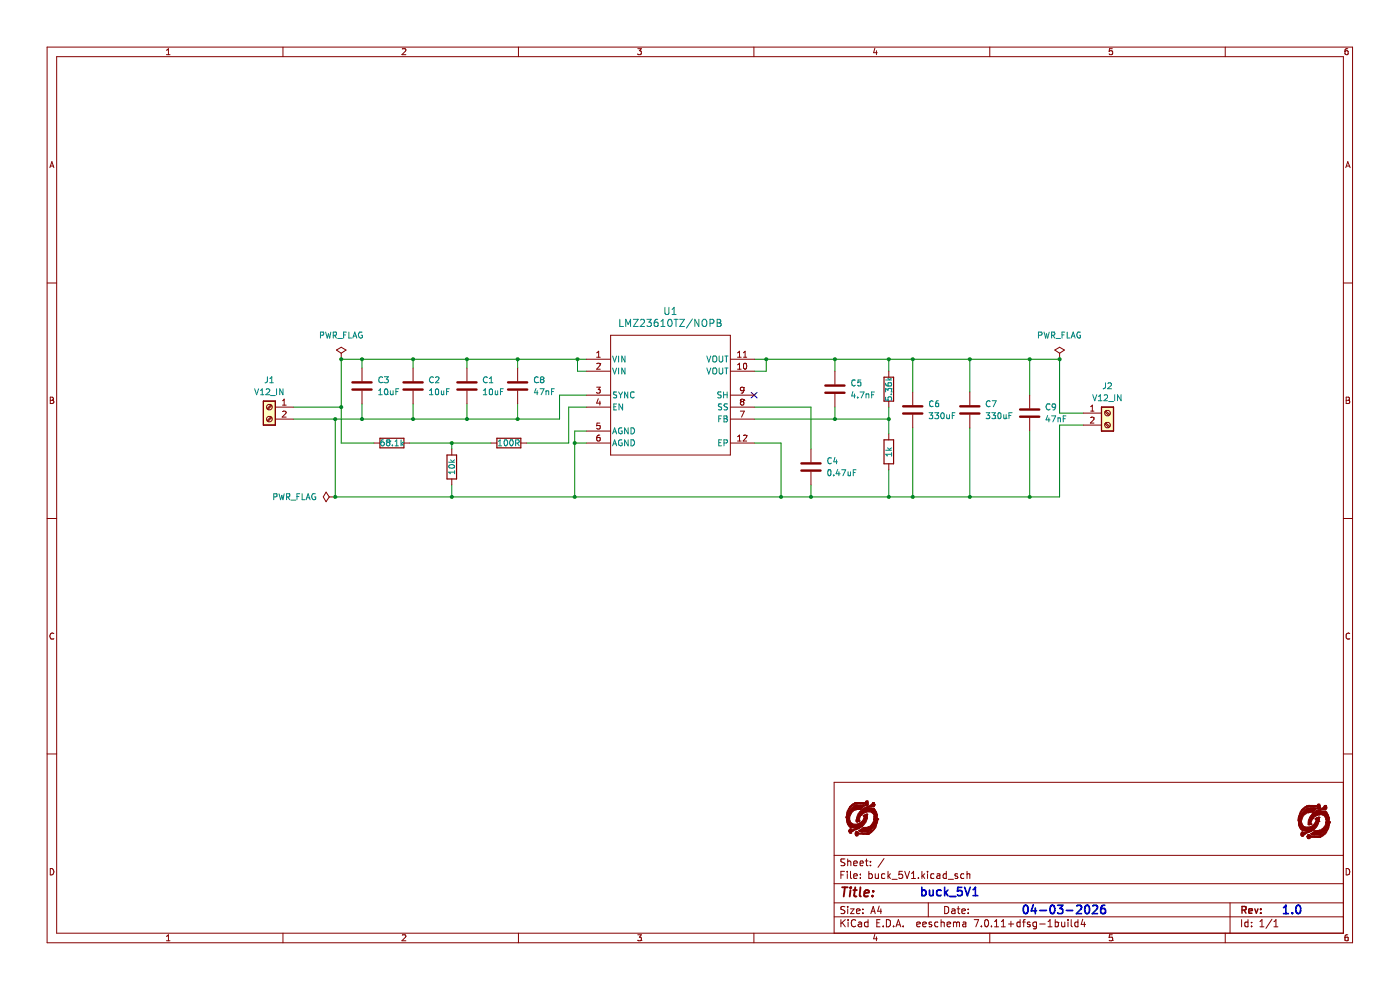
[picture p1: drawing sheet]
(kicad_sch (version 20230121) (generator eeschema)

 (paper "A4")

 (lib_symbols
  (symbol "Buck_5V1:LMZ23610TZ_NOPB" (pin_names (offset 0.254)) (in_bom yes) (on_board yes)
   (property "Reference" "U" (at 0 2.54 0) (effects (font (size 1.524 1.524))))
   (property "Value" "LMZ23610TZ/NOPB" (at 0 0 0) (effects (font (size 1.524 1.524))))
   (property "Footprint" "NDY0011A_N" (at 0 0 0) (effects (font (size 1.27 1.27) italic) hide))
   (property "Datasheet" "https://www.ti.com/lit/gpn/lmz23610" (at 0 0 0) (effects (font (size 1.27 1.27) italic) hide))
   (property "ki_locked" "" (at 0 0 0) (effects (font (size 1.27 1.27))))
   (symbol "LMZ23610TZ_NOPB_0_1"
    (polyline (pts (xy -12.7 -12.7) (xy 12.7 -12.7)) (stroke (width 0.2032) (type default)) (fill (type none)))
    (polyline (pts (xy -12.7 12.7) (xy -12.7 -12.7)) (stroke (width 0.2032) (type default)) (fill (type none)))
    (polyline (pts (xy 12.7 -12.7) (xy 12.7 12.7)) (stroke (width 0.2032) (type default)) (fill (type none)))
    (polyline (pts (xy 12.7 12.7) (xy -12.7 12.7)) (stroke (width 0.2032) (type default)) (fill (type none)))
    (pin power_in line (at -17.78 7.62 0) (length 5.08) (name "VIN" (effects (font (size 1.27 1.27)))) (number "1" (effects (font (size 1.27 1.27)))))
    (pin power_in line (at 17.78 5.08 180) (length 5.08) (name "VOUT" (effects (font (size 1.27 1.27)))) (number "10" (effects (font (size 1.27 1.27)))))
    (pin power_in line (at 17.78 7.62 180) (length 5.08) (name "VOUT" (effects (font (size 1.27 1.27)))) (number "11" (effects (font (size 1.27 1.27)))))
    (pin power_in line (at 17.78 -10.16 180) (length 5.08) (name "EP" (effects (font (size 1.27 1.27)))) (number "12" (effects (font (size 1.27 1.27)))))
    (pin power_in line (at -17.78 5.08 0) (length 5.08) (name "VIN" (effects (font (size 1.27 1.27)))) (number "2" (effects (font (size 1.27 1.27)))))
    (pin input line (at -17.78 0 0) (length 5.08) (name "SYNC" (effects (font (size 1.27 1.27)))) (number "3" (effects (font (size 1.27 1.27)))))
    (pin input line (at -17.78 -2.54 0) (length 5.08) (name "EN" (effects (font (size 1.27 1.27)))) (number "4" (effects (font (size 1.27 1.27)))))
    (pin power_in line (at -17.78 -7.62 0) (length 5.08) (name "AGND" (effects (font (size 1.27 1.27)))) (number "5" (effects (font (size 1.27 1.27)))))
    (pin power_in line (at -17.78 -10.16 0) (length 5.08) (name "AGND" (effects (font (size 1.27 1.27)))) (number "6" (effects (font (size 1.27 1.27)))))
    (pin input line (at 17.78 -2.54 180) (length 5.08) (name "SS" (effects (font (size 1.27 1.27)))) (number "8" (effects (font (size 1.27 1.27))))))
   (symbol "LMZ23610TZ_NOPB_1_1"
    (pin input line (at 17.78 -5.08 180) (length 5.08) (name "FB" (effects (font (size 1.27 1.27)))) (number "7" (effects (font (size 1.27 1.27)))))
    (pin input line (at 17.78 0 180) (length 5.08) (name "SH" (effects (font (size 1.27 1.27)))) (number "9" (effects (font (size 1.27 1.27)))))))
  (symbol "Connector:Screw_Terminal_01x02" (pin_names (offset 1.016) hide) (in_bom yes) (on_board yes)
   (property "Reference" "J" (at 0 2.54 0) (effects (font (size 1.27 1.27))))
   (property "Value" "Screw_Terminal_01x02" (at 0 -5.08 0) (effects (font (size 1.27 1.27))))
   (property "Footprint" "" (at 0 0 0) (effects (font (size 1.27 1.27)) hide))
   (property "Datasheet" "~" (at 0 0 0) (effects (font (size 1.27 1.27)) hide))
   (symbol "Screw_Terminal_01x02_1_1"
    (rectangle (start -1.27 1.27) (end 1.27 -3.81) (stroke (width 0.254) (type default)) (fill (type background)))
    (circle (center 0 -2.54) (radius 0.635) (stroke (width 0.1524) (type default)) (fill (type none)))
    (polyline (pts (xy -0.5334 -2.2098) (xy 0.3302 -3.048)) (stroke (width 0.1524) (type default)) (fill (type none)))
    (polyline (pts (xy -0.5334 0.3302) (xy 0.3302 -0.508)) (stroke (width 0.1524) (type default)) (fill (type none)))
    (polyline (pts (xy -0.3556 -2.032) (xy 0.508 -2.8702)) (stroke (width 0.1524) (type default)) (fill (type none)))
    (polyline (pts (xy -0.3556 0.508) (xy 0.508 -0.3302)) (stroke (width 0.1524) (type default)) (fill (type none)))
    (circle (center 0 0) (radius 0.635) (stroke (width 0.1524) (type default)) (fill (type none)))
    (pin passive line (at -5.08 0 0) (length 3.81) (name "Pin_1" (effects (font (size 1.27 1.27)))) (number "1" (effects (font (size 1.27 1.27)))))
    (pin passive line (at -5.08 -2.54 0) (length 3.81) (name "Pin_2" (effects (font (size 1.27 1.27)))) (number "2" (effects (font (size 1.27 1.27)))))))
  (symbol "Device:C" (pin_numbers hide) (pin_names (offset 0.254)) (in_bom yes) (on_board yes)
   (property "Reference" "C" (at 0.635 2.54 0) (effects (font (size 1.27 1.27)) (justify left)))
   (property "Value" "C" (at 0.635 -2.54 0) (effects (font (size 1.27 1.27)) (justify left)))
   (property "Footprint" "" (at 0.9652 -3.81 0) (effects (font (size 1.27 1.27)) hide))
   (property "Datasheet" "~" (at 0 0 0) (effects (font (size 1.27 1.27)) hide))
   (symbol "C_0_1"
    (polyline (pts (xy -2.032 -0.762) (xy 2.032 -0.762)) (stroke (width 0.508) (type default)) (fill (type none)))
    (polyline (pts (xy -2.032 0.762) (xy 2.032 0.762)) (stroke (width 0.508) (type default)) (fill (type none))))
   (symbol "C_1_1"
    (pin passive line (at 0 3.81 270) (length 2.794) (name "~" (effects (font (size 1.27 1.27)))) (number "1" (effects (font (size 1.27 1.27)))))
    (pin passive line (at 0 -3.81 90) (length 2.794) (name "~" (effects (font (size 1.27 1.27)))) (number "2" (effects (font (size 1.27 1.27)))))))
  (symbol "Device:R" (pin_numbers hide) (pin_names (offset 0)) (in_bom yes) (on_board yes)
   (property "Reference" "R" (at 2.032 0 90) (effects (font (size 1.27 1.27))))
   (property "Value" "R" (at 0 0 90) (effects (font (size 1.27 1.27))))
   (property "Footprint" "" (at -1.778 0 90) (effects (font (size 1.27 1.27)) hide))
   (property "Datasheet" "~" (at 0 0 0) (effects (font (size 1.27 1.27)) hide))
   (symbol "R_0_1"
    (rectangle (start -1.016 -2.54) (end 1.016 2.54) (stroke (width 0.254) (type default)) (fill (type none))))
   (symbol "R_1_1"
    (pin passive line (at 0 3.81 270) (length 1.27) (name "~" (effects (font (size 1.27 1.27)))) (number "1" (effects (font (size 1.27 1.27)))))
    (pin passive line (at 0 -3.81 90) (length 1.27) (name "~" (effects (font (size 1.27 1.27)))) (number "2" (effects (font (size 1.27 1.27)))))))
  (symbol "Logo:LOGO" (pin_names (offset 1.016)) (in_bom yes) (on_board yes)
   (property "Reference" "#G" (at 0 6.8692 0) (effects (font (size 1.27 1.27)) hide))
   (property "Value" "LOGO" (at 0 -6.8692 0) (effects (font (size 1.27 1.27)) hide))
   (property "Footprint" "" (at 0 0 0) (effects (font (size 1.27 1.27)) hide))
   (property "Datasheet" "" (at 0 0 0) (effects (font (size 1.27 1.27)) hide))
   (symbol "LOGO_0_0"
    (polyline (pts (xy -1.0583 -3.3009) (xy -1.0174 -3.2828) (xy -0.9704 -3.2445) (xy -0.9145 -3.1743) (xy -0.8733 -3.086) (xy -0.8453 -3.0056) (xy 0.1708 -3.0009) (xy 0.2375 -3.0005) (xy 0.3933 -2.9998) (xy 0.5313 -2.9991) (xy 0.6527 -2.9983) (xy 0.7587 -2.9975) (xy 0.8507 -2.9966) (xy 0.9297 -2.9956) (xy 0.9972 -2.9944) (xy 1.0542 -2.993) (xy 1.102 -2.9913) (xy 1.142 -2.9893) (xy 1.1752 -2.987) (xy 1.2029 -2.9843) (xy 1.2264 -2.9811) (xy 1.247 -2.9775) (xy 1.2657 -2.9735) (xy 1.2839 -2.9688) (xy 1.3029 -2.9636) (xy 1.3072 -2.9624) (xy 1.5361 -2.8843) (xy 1.7547 -2.7829) (xy 1.9625 -2.6585) (xy 2.159 -2.5117) (xy 2.3435 -2.343) (xy 2.5156 -2.1527) (xy 2.6748 -1.9416) (xy 2.8204 -1.7099) (xy 2.9519 -1.4583) (xy 3.0245 -1.2931) (xy 3.1125 -1.0517) (xy 3.1874 -0.7948) (xy 3.248 -0.5275) (xy 3.293 -0.2549) (xy 3.3212 0.0178) (xy 3.3223 0.0334) (xy 3.3277 0.1157) (xy 3.3304 0.1733) (xy 3.3305 0.2098) (xy 3.328 0.229) (xy 3.323 0.2345) (xy 3.3214 0.2326) (xy 3.3158 0.2101) (xy 3.3094 0.1678) (xy 3.3033 0.1122) (xy 3.2987 0.0678) (xy 3.2779 -0.0784) (xy 3.2484 -0.2374) (xy 3.2117 -0.4011) (xy 3.1699 -0.5609) (xy 3.1247 -0.7087) (xy 3.0699 -0.8611) (xy 2.9666 -1.1022) (xy 2.847 -1.334) (xy 2.7129 -1.554) (xy 2.5659 -1.7599) (xy 2.4079 -1.9493) (xy 2.2407 -2.1197) (xy 2.0659 -2.2688) (xy 1.8855 -2.3941) (xy 1.8082 -2.4402) (xy 1.6231 -2.5379) (xy 1.4385 -2.6161) (xy 1.2469 -2.678) (xy 1.1088 -2.7164) (xy 0.1304 -2.722) (xy -0.848 -2.7276) (xy -0.8706 -2.6598) (xy -0.874 -2.6501) (xy -0.9144 -2.5648) (xy -0.9661 -2.4993) (xy -1.0259 -2.4541) (xy -1.0908 -2.43) (xy -1.1576 -2.4276) (xy -1.223 -2.4476) (xy -1.284 -2.4908) (xy -1.3375 -2.5578) (xy -1.3816 -2.644) (xy -1.4123 -2.7442) (xy -1.4241 -2.8503) (xy -1.4237 -2.8562) (xy -1.2582 -2.8562) (xy -1.2473 -2.7927) (xy -1.2209 -2.736) (xy -1.1791 -2.6916) (xy -1.1451 -2.6759) (xy -1.1016 -2.6788) (xy -1.0613 -2.7038) (xy -1.0278 -2.7471) (xy -1.0049 -2.8049) (xy -0.9965 -2.8736) (xy -0.9969 -2.8845) (xy -1.0078 -2.9398) (xy -1.03 -2.9931) (xy -1.0586 -3.0318) (xy -1.0758 -3.0464) (xy -1.1122 -3.0668) (xy -1.1454 -3.066) (xy -1.1822 -3.0446) (xy -1.1978 -3.0309) (xy -1.2335 -2.9808) (xy -1.2536 -2.9207) (xy -1.2582 -2.8562) (xy -1.4237 -2.8562) (xy -1.4171 -2.9636) (xy -1.4144 -2.9814) (xy -1.3878 -3.0815) (xy -1.3457 -3.1705) (xy -1.2913 -3.2429) (xy -1.2278 -3.2929) (xy -1.2106 -3.3005) (xy -1.1631 -3.3101) (xy -1.1096 -3.3101) (xy -1.0583 -3.3009)) (stroke (width 0.01) (type default)) (fill (type outline)))
    (polyline (pts (xy -3.3146 0.4671) (xy -3.3118 0.4976) (xy -3.3112 0.5175) (xy -3.3061 0.5794) (xy -3.2965 0.6597) (xy -3.2834 0.7517) (xy -3.2678 0.8489) (xy -3.2506 0.9448) (xy -3.2328 1.0325) (xy -3.1765 1.2561) (xy -3.0955 1.5064) (xy -2.9975 1.7506) (xy -2.8839 1.9859) (xy -2.756 2.2099) (xy -2.6153 2.42) (xy -2.4631 2.6136) (xy -2.3007 2.7882) (xy -2.2466 2.8399) (xy -2.07 2.9897) (xy -1.8838 3.1194) (xy -1.6862 3.23) (xy -1.4756 3.3222) (xy -1.2505 3.3972) (xy -1.1186 3.4349) (xy -0.1856 3.4402) (xy 0.7473 3.4455) (xy 0.7709 3.3785) (xy 0.7968 3.3186) (xy 0.8484 3.2437) (xy 0.9165 3.1839) (xy 0.9437 3.1667) (xy 0.9714 3.1556) (xy 1.0025 3.1521) (xy 1.045 3.1542) (xy 1.0866 3.1607) (xy 1.1432 3.1839) (xy 1.1931 3.2265) (xy 1.2426 3.2929) (xy 1.244 3.295) (xy 1.2866 3.3815) (xy 1.3124 3.477) (xy 1.3221 3.5772) (xy 1.3163 3.6778) (xy 1.2954 3.7742) (xy 1.2602 3.8623) (xy 1.2111 3.9375) (xy 1.1489 3.9955) (xy 1.1381 4.0024) (xy 1.0831 4.0242) (xy 1.0219 4.0315) (xy 0.9622 4.0242) (xy 0.9116 4.0021) (xy 0.8771 3.9729) (xy 0.8307 3.9178) (xy 0.79 3.8529) (xy 0.7616 3.7876) (xy 0.7407 3.7228) (xy -0.1792 3.7228) (xy -0.3227 3.7227) (xy -0.4614 3.7226) (xy -0.5832 3.7224) (xy -0.6894 3.7221) (xy -0.7813 3.7215) (xy -0.8603 3.7208) (xy -0.9277 3.7198) (xy -0.9849 3.7185) (xy -1.0333 3.7168) (xy -1.074 3.7148) (xy -1.1086 3.7124) (xy -1.1384 3.7095) (xy -1.1646 3.7061) (xy -1.1887 3.7022) (xy -1.212 3.6977) (xy -1.2358 3.6927) (xy -1.3605 3.6623) (xy -1.4863 3.6235) (xy -1.5875 3.5838) (xy 0.9 3.5838) (xy 0.9074 3.6545) (xy 0.9336 3.7213) (xy 0.9393 3.7308) (xy 0.9762 3.7696) (xy 1.0184 3.7854) (xy 1.0615 3.7795) (xy 1.1012 3.7534) (xy 1.1333 3.7086) (xy 1.1533 3.6466) (xy 1.1575 3.6062) (xy 1.152 3.5375) (xy 1.1324 3.4765) (xy 1.1008 3.4322) (xy 1.0607 3.4046) (xy 1.0136 3.3954) (xy 0.9709 3.4138) (xy 0.9342 3.4595) (xy 0.9113 3.5134) (xy 0.9 3.5838) (xy -1.5875 3.5838) (xy -1.6056 3.5767) (xy -1.725 3.5193) (xy -1.8513 3.4486) (xy -1.8791 3.4319) (xy -2.0217 3.3392) (xy -2.1525 3.2401) (xy -2.2782 3.1296) (xy -2.4052 3.0021) (xy -2.4378 2.9673) (xy -2.4831 2.9174) (xy -2.5234 2.87) (xy -2.5625 2.8204) (xy -2.604 2.764) (xy -2.6517 2.6959) (xy -2.7093 2.6114) (xy -2.8376 2.4059) (xy -2.961 2.1699) (xy -3.0669 1.9216) (xy -3.1556 1.6602) (xy -3.2274 1.3846) (xy -3.2827 1.094) (xy -3.2833 1.0901) (xy -3.2981 0.9835) (xy -3.3112 0.867) (xy -3.3216 0.7501) (xy -3.3285 0.6423) (xy -3.3311 0.5533) (xy -3.33 0.504) (xy -3.3266 0.4679) (xy -3.3215 0.4544) (xy -3.3146 0.4671)) (stroke (width 0.01) (type default)) (fill (type outline)))
    (polyline (pts (xy -2.3748 -2.767) (xy -2.3242 -2.7423) (xy -2.2742 -2.6965) (xy -2.2289 -2.635) (xy -2.1925 -2.5649) (xy -2.1682 -2.4922) (xy -2.1592 -2.423) (xy -2.1593 -2.412) (xy -2.1586 -2.3999) (xy -2.1556 -2.3894) (xy -2.1482 -2.3796) (xy -2.1347 -2.3695) (xy -2.1132 -2.3581) (xy -2.0819 -2.3445) (xy -2.039 -2.3278) (xy -1.9826 -2.3069) (xy -1.9108 -2.2811) (xy -1.822 -2.2493) (xy -1.7744 -2.2322) (xy -1.5796 -2.1618) (xy -1.4022 -2.0964) (xy -1.2408 -2.0356) (xy -1.094 -1.9787) (xy -0.9605 -1.925) (xy -0.8388 -1.8738) (xy -0.7276 -1.8246) (xy -0.6255 -1.7766) (xy -0.531 -1.7292) (xy -0.4428 -1.6818) (xy -0.3595 -1.6337) (xy -0.2797 -1.5843) (xy -0.202 -1.533) (xy -0.125 -1.4789) (xy -0.0474 -1.4217) (xy -0.0461 -1.4207) (xy 0.1446 -1.2654) (xy 0.3208 -1.0986) (xy 0.4818 -0.9212) (xy 0.6272 -0.7341) (xy 0.7563 -0.5381) (xy 0.8684 -0.3343) (xy 0.963 -0.1236) (xy 1.0395 0.0932) (xy 1.0973 0.3152) (xy 1.1121 0.3853) (xy 1.1297 0.4764) (xy 1.1422 0.5546) (xy 1.1505 0.6286) (xy 1.1559 0.7071) (xy 1.1593 0.7988) (xy 1.161 0.9182) (xy 1.1577 1.027) (xy 1.1483 1.1113) (xy 1.1324 1.1733) (xy 1.1093 1.215) (xy 1.0784 1.2385) (xy 1.0394 1.2459) (xy 1.0279 1.2454) (xy 0.9811 1.2378) (xy 0.921 1.2223) (xy 0.8514 1.2003) (xy 0.7761 1.1731) (xy 0.699 1.1423) (xy 0.6239 1.1093) (xy 0.5545 1.0754) (xy 0.4949 1.0422) (xy 0.4583 1.0196) (xy 0.4065 0.9861) (xy 0.3613 0.955) (xy 0.3254 0.9284) (xy 0.3019 0.9084) (xy 0.2936 0.8972) (xy 0.3007 0.8872) (xy 0.3211 0.8684) (xy 0.3501 0.8457) (xy 0.3743 0.8267) (xy 0.4167 0.7878) (xy 0.4557 0.7454) (xy 0.4878 0.7041) (xy 0.5097 0.6679) (xy 0.5178 0.6411) (xy 0.5173 0.6341) (xy 0.5098 0.5959) (xy 0.4945 0.541) (xy 0.4736 0.4757) (xy 0.449 0.4064) (xy 0.423 0.3392) (xy 0.3976 0.2805) (xy 0.3743 0.2342) (xy 0.3291 0.1544) (xy 0.2754 0.0683) (xy 0.2177 -0.0173) (xy 0.1602 -0.0959) (xy 0.1075 -0.1607) (xy -0.0347 -0.3066) (xy -0.1934 -0.4395) (xy -0.3648 -0.5568) (xy -0.5466 -0.6574) (xy -0.7365 -0.7403) (xy -0.9323 -0.8046) (xy -1.1315 -0.8493) (xy -1.332 -0.8732) (xy -1.5314 -0.8755) (xy -1.6444 -0.8661) (xy -1.8057 -0.8357) (xy -1.9535 -0.786) (xy -2.0876 -0.7173) (xy -2.2076 -0.6299) (xy -2.3132 -0.5239) (xy -2.4041 -0.3996) (xy -2.4799 -0.2574) (xy -2.5405 -0.0973) (xy -2.5666 -0.0017) (xy -2.5956 0.164) (xy -2.6056 0.3347) (xy -2.5969 0.5097) (xy -2.5696 0.688) (xy -2.5236 0.8687) (xy -2.4593 1.0509) (xy -2.3765 1.2338) (xy -2.348 1.2885) (xy -2.2471 1.4538) (xy -2.1303 1.6099) (xy -1.9998 1.7546) (xy -1.8579 1.8855) (xy -1.7069 2.0006) (xy -1.5493 2.0977) (xy -1.3872 2.1744) (xy -1.3539 2.1877) (xy -1.2955 2.2103) (xy -1.2434 2.2288) (xy -1.1946 2.2437) (xy -1.1463 2.2554) (xy -1.0956 2.2644) (xy -1.0398 2.2712) (xy -0.9758 2.2762) (xy -0.9009 2.28) (xy -0.8121 2.2829) (xy -0.7067 2.2855) (xy -0.3339 2.2938) (xy -0.2964 2.3407) (xy -0.2862 2.3532) (xy -0.2334 2.4146) (xy -0.1704 2.4831) (xy -0.1031 2.5529) (xy -0.0369 2.6182) (xy 0.0225 2.673) (xy 0.053 2.6994) (xy 0.1109 2.7475) (xy 0.1766 2.8003) (xy 0.246 2.8548) (xy 0.3149 2.9076) (xy 0.3791 2.9556) (xy 0.4347 2.9956) (xy 0.4773 3.0244) (xy 0.488 3.0314) (xy 0.5174 3.0543) (xy 0.5293 3.0738) (xy 0.5233 3.0922) (xy 0.499 3.1118) (xy 0.456 3.1347) (xy 0.4382 3.1431) (xy 0.4141 3.1539) (xy 0.3901 3.163) (xy 0.3647 3.1707) (xy 0.3362 3.1771) (xy 0.303 3.1822) (xy 0.2634 3.1863) (xy 0.2158 3.1894) (xy 0.1586 3.1917) (xy 0.09 3.1933) (xy 0.0085 3.1943) (xy -0.0876 3.1949) (xy -0.2 3.1951) (xy -0.3303 3.1952) (xy -0.4228 3.1951) (xy -0.5644 3.1945) (xy -0.6894 3.1932) (xy -0.7997 3.1907) (xy -0.8972 3.187) (xy -0.9838 3.1816) (xy -1.0613 3.1744) (xy -1.1315 3.165) (xy -1.1964 3.1533) (xy -1.2578 3.1389) (xy -1.3176 3.1216) (xy -1.3777 3.1011) (xy -1.4399 3.0771) (xy -1.506 3.0494) (xy -1.5781 3.0178) (xy -1.6366 2.9905) (xy -1.8336 2.8814) (xy -2.0238 2.7494) (xy -2.2054 2.5964) (xy -2.3766 2.4242) (xy -2.5354 2.2346) (xy -2.6801 2.0293) (xy -2.8088 1.8101) (xy -2.9175 1.5929) (xy -3.0159 1.3642) (xy -3.0963 1.1374) (xy -3.1593 0.9102) (xy -3.2055 0.6806) (xy -3.2317 0.4764) (xy -3.0382 0.4764) (xy -3.0333 0.4837) (xy -3.0285 0.4764) (xy -3.0333 0.4691) (xy -3.0382 0.4764) (xy -3.2317 0.4764) (xy -3.2356 0.4463) (xy -3.25 0.2052) (xy -3.2507 0.1729) (xy -3.2462 -0.0558) (xy -3.2363 -0.1516) (xy -3.1118 -0.1516) (xy -3.1075 0.0302) (xy -3.1073 0.0334) (xy -3.1001 0.1133) (xy -3.0904 0.1971) (xy -3.0792 0.2782) (xy -3.0675 0.3501) (xy -3.0563 0.406) (xy -3.0465 0.4395) (xy -3.045 0.4429) (xy -3.0394 0.453) (xy -3.0419 0.4368) (xy -3.0423 0.4347) (xy -3.0656 0.285) (xy -3.0786 0.1202) (xy -3.0813 -0.0499) (xy -3.0734 -0.2153) (xy -3.0548 -0.3664) (xy -3.0441 -0.4239) (xy -2.9966 -0.6117) (xy -2.9324 -0.7909) (xy -2.8534 -0.9581) (xy -2.7616 -1.1101) (xy -2.6587 -1.2437) (xy -2.5468 -1.3555) (xy -2.4277 -1.4424) (xy -2.4245 -1.4443) (xy -2.3885 -1.4659) (xy -2.3582 -1.4843) (xy -2.3397 -1.4955) (xy -2.3265 -1.5044) (xy -2.3224 -1.5095) (xy -2.3323 -1.5074) (xy -2.3535 -1.499) (xy -2.3832 -1.4852) (xy -2.4188 -1.4672) (xy -2.5497 -1.3861) (xy -2.6707 -1.2867) (xy -2.7791 -1.1716) (xy -2.8733 -1.0426) (xy -2.9518 -0.9015) (xy -3.0132 -0.7501) (xy -3.0298 -0.6973) (xy -3.0719 -0.5234) (xy -3.0996 -0.3388) (xy -3.1118 -0.1516) (xy -3.2363 -0.1516) (xy -3.2239 -0.2725) (xy -3.1838 -0.4781) (xy -3.1257 -0.6734) (xy -3.0494 -0.8593) (xy -3.0451 -0.8684) (xy -2.9717 -1.0029) (xy -2.8836 -1.1333) (xy -2.7857 -1.2537) (xy -2.6824 -1.3584) (xy -2.5785 -1.4417) (xy -2.5459 -1.4635) (xy -2.453 -1.5169) (xy -2.3055 -1.5169) (xy -2.3007 -1.5096) (xy -2.2958 -1.5169) (xy -2.3007 -1.5243) (xy -2.3055 -1.5169) (xy -2.453 -1.5169) (xy -2.4226 -1.5344) (xy -2.2948 -1.5892) (xy -2.1592 -1.6288) (xy -2.0125 -1.6543) (xy -1.8513 -1.6668) (xy -1.8267 -1.6676) (xy -1.5954 -1.6596) (xy -1.3593 -1.6251) (xy -1.1206 -1.5646) (xy -0.8817 -1.4788) (xy -0.6448 -1.3681) (xy -0.6426 -1.367) (xy -0.6355 -1.3655) (xy -0.6426 -1.3741) (xy -0.6608 -1.3904) (xy -0.6873 -1.412) (xy -0.7191 -1.4365) (xy -0.7531 -1.4613) (xy -0.7864 -1.4842) (xy -0.8262 -1.5099) (xy -0.8825 -1.5448) (xy -0.9396 -1.5781) (xy -0.9994 -1.6106) (xy -1.0636 -1.6431) (xy -1.1341 -1.6765) (xy -1.2127 -1.7116) (xy -1.3012 -1.7492) (xy -1.4014 -1.7902) (xy -1.5152 -1.8354) (xy -1.6444 -1.8856) (xy -1.7908 -1.9416) (xy -2.1992 -2.0971) (xy -2.2499 -2.0285) (xy -2.2852 -1.9847) (xy -2.3364 -1.9382) (xy -2.3899 -1.913) (xy -2.4513 -1.9053) (xy -2.4584 -1.9054) (xy -2.5006 -1.9095) (xy -2.5364 -1.9231) (xy -2.5769 -1.95) (xy -2.5776 -1.9505) (xy -2.6425 -2.0144) (xy -2.692 -2.096) (xy -2.7254 -2.194) (xy -2.7422 -2.3069) (xy -2.7434 -2.3382) (xy -2.5783 -2.3382) (xy -2.5687 -2.2764) (xy -2.5572 -2.241) (xy -2.5242 -2.1862) (xy -2.4795 -2.1537) (xy -2.456 -2.1468) (xy -2.4305 -2.1498) (xy -2.3989 -2.1673) (xy -2.388 -2.1751) (xy -2.3523 -2.2169) (xy -2.3317 -2.2748) (xy -2.3251 -2.3518) (xy -2.3268 -2.3923) (xy -2.3361 -2.4309) (xy -2.3572 -2.4713) (xy -2.3656 -2.4839) (xy -2.4052 -2.5207) (xy -2.449 -2.5331) (xy -2.4926 -2.5219) (xy -2.5314 -2.4879) (xy -2.5612 -2.4321) (xy -2.5723 -2.3955) (xy -2.5783 -2.3382) (xy -2.7434 -2.3382) (xy -2.7434 -2.3394) (xy -2.7372 -2.4294) (xy -2.7196 -2.5176) (xy -2.693 -2.5911) (xy -2.6712 -2.6292) (xy -2.6291 -2.6854) (xy -2.5823 -2.7331) (xy -2.5381 -2.7639) (xy -2.493 -2.7774) (xy -2.434 -2.779) (xy -2.3748 -2.767)) (stroke (width 0.01) (type default)) (fill (type outline)))
    (polyline (pts (xy 0.3487 -2.4706) (xy 0.4543 -2.4701) (xy 0.4743 -2.47) (xy 0.5937 -2.4693) (xy 0.6956 -2.4685) (xy 0.7819 -2.4675) (xy 0.8545 -2.4663) (xy 0.915 -2.4647) (xy 0.9655 -2.4627) (xy 1.0076 -2.4601) (xy 1.0433 -2.4569) (xy 1.0743 -2.4531) (xy 1.1025 -2.4484) (xy 1.1297 -2.4428) (xy 1.1577 -2.4363) (xy 1.2137 -2.4224) (xy 1.2896 -2.4021) (xy 1.3559 -2.3819) (xy 1.4186 -2.3597) (xy 1.4836 -2.3337) (xy 1.5569 -2.3017) (xy 1.6974 -2.2322) (xy 1.894 -2.1129) (xy 2.0824 -1.9722) (xy 2.2613 -1.8117) (xy 2.4294 -1.6329) (xy 2.5855 -1.4373) (xy 2.7282 -1.2266) (xy 2.8562 -1.0022) (xy 2.9682 -0.7657) (xy 3.0629 -0.5186) (xy 3.0841 -0.4545) (xy 3.1476 -0.2297) (xy 3.1975 0.0002) (xy 3.2334 0.2321) (xy 3.2553 0.4631) (xy 3.263 0.6901) (xy 3.2565 0.9101) (xy 3.2356 1.12) (xy 3.2001 1.3169) (xy 3.1499 1.4977) (xy 3.0833 1.6707) (xy 2.9933 1.8519) (xy 2.8885 2.0179) (xy 2.7709 2.1656) (xy 2.6426 2.2919) (xy 2.5964 2.3293) (xy 2.473 2.411) (xy 2.3364 2.4787) (xy 2.1898 2.5317) (xy 2.0363 2.5691) (xy 1.879 2.59) (xy 1.7211 2.5937) (xy 1.5656 2.5792) (xy 1.4827 2.5646) (xy 1.3564 2.5365) (xy 1.2265 2.5016) (xy 1.0979 2.4614) (xy 0.9986 2.4257) (xy 2.3055 2.4257) (xy 2.3104 2.433) (xy 2.3153 2.4257) (xy 2.3104 2.4184) (xy 2.3055 2.4257) (xy 0.9986 2.4257) (xy 0.9749 2.4172) (xy 0.966 2.4135) (xy 2.3283 2.4135) (xy 2.3298 2.4153) (xy 2.3414 2.4135) (xy 2.3429 2.4091) (xy 2.3348 2.4037) (xy 2.3297 2.4048) (xy 2.3283 2.4135) (xy 0.966 2.4135) (xy 0.9177 2.3935) (xy 2.3717 2.3935) (xy 2.3739 2.3955) (xy 2.3909 2.3873) (xy 2.4272 2.365) (xy 2.4732 2.3332) (xy 2.5248 2.2953) (xy 2.5777 2.2543) (xy 2.6278 2.2135) (xy 2.6708 2.1761) (xy 2.7025 2.1453) (xy 2.7696 2.0676) (xy 2.8705 1.9228) (xy 2.955 1.7624) (xy 3.0228 1.587) (xy 3.0736 1.3975) (xy 3.1072 1.1946) (xy 3.1234 0.9791) (xy 3.1248 0.9157) (xy 3.1232 0.7931) (xy 3.1144 0.6768) (xy 3.0973 0.5564) (xy 3.071 0.4214) (xy 3.0585 0.3647) (xy 3.0461 0.3124) (xy 3.0367 0.2769) (xy 3.0317 0.2639) (xy 3.0296 0.2715) (xy 3.0324 0.2968) (xy 3.0381 0.3275) (xy 3.0505 0.4007) (xy 3.0595 0.4675) (xy 3.0654 0.5351) (xy 3.069 0.6105) (xy 3.0707 0.7009) (xy 3.071 0.8135) (xy 3.0708 0.8887) (xy 3.07 0.9719) (xy 3.0683 1.0366) (xy 3.0653 1.0892) (xy 3.0605 1.136) (xy 3.0536 1.1832) (xy 3.0442 1.2373) (xy 3.0437 1.2404) (xy 3.0147 1.3829) (xy 2.9819 1.5076) (xy 2.9421 1.6256) (xy 2.8917 1.7483) (xy 2.8649 1.8062) (xy 2.7766 1.9648) (xy 2.6738 2.1093) (xy 2.5597 2.2358) (xy 2.4374 2.3401) (xy 2.4102 2.3605) (xy 2.3846 2.3811) (xy 2.3717 2.3935) (xy 0.9177 2.3935) (xy 0.8624 2.3706) (xy 0.7647 2.3231) (xy 0.7351 2.3073) (xy 0.6999 2.2892) (xy 0.675 2.2769) (xy 0.6643 2.2725) (xy 0.667 2.276) (xy 0.6838 2.2895) (xy 0.7126 2.3111) (xy 0.7503 2.3384) (xy 0.7934 2.369) (xy 0.8388 2.4007) (xy 0.8832 2.431) (xy 0.9232 2.4577) (xy 0.9884 2.4991) (xy 1.0626 2.5429) (xy 1.1419 2.5865) (xy 1.2283 2.6307) (xy 1.3237 2.6765) (xy 1.4303 2.7249) (xy 1.55 2.7767) (xy 1.6848 2.833) (xy 1.8366 2.8947) (xy 1.854 2.9017) (xy 1.9251 2.9304) (xy 1.9907 2.957) (xy 2.048 2.9804) (xy 2.0944 2.9995) (xy 2.1272 3.0133) (xy 2.1438 3.0205) (xy 2.1561 3.0255) (xy 2.1717 3.0243) (xy 2.1884 3.0093) (xy 2.2122 2.9763) (xy 2.2321 2.9506) (xy 2.2703 2.9108) (xy 2.3091 2.879) (xy 2.3342 2.8628) (xy 2.3641 2.849) (xy 2.395 2.8444) (xy 2.4361 2.8466) (xy 2.4968 2.8606) (xy 2.5658 2.9002) (xy 2.6234 2.9621) (xy 2.6681 3.0441) (xy 2.6985 3.1442) (xy 2.7132 3.2602) (xy 2.7117 3.3474) (xy 2.6941 3.4482) (xy 2.661 3.5382) (xy 2.6147 3.6139) (xy 2.5572 3.6722) (xy 2.4907 3.7096) (xy 2.4174 3.7228) (xy 2.4156 3.7228) (xy 2.3702 3.7195) (xy 2.3341 3.7079) (xy 2.2979 3.685) (xy 2.29 3.6789) (xy 2.2407 3.6272) (xy 2.1969 3.5601) (xy 2.1617 3.4843) (xy 2.1382 3.4063) (xy 2.1297 3.3329) (xy 2.1297 3.3281) (xy 2.1289 3.3185) (xy 2.1257 3.3099) (xy 2.1181 3.3012) (xy 2.1043 3.2917) (xy 2.0826 3.2805) (xy 2.0724 3.276) (xy 2.2958 3.276) (xy 2.3019 3.3424) (xy 2.322 3.4045) (xy 2.3528 3.4494) (xy 2.391 3.4749) (xy 2.4332 3.479) (xy 2.476 3.4595) (xy 2.516 3.4143) (xy 2.5257 3.3983) (xy 2.538 3.3696) (xy 2.5436 3.3348) (xy 2.5449 3.2825) (xy 2.5445 3.2471) (xy 2.541 3.208) (xy 2.5317 3.1792) (xy 2.5138 3.1491) (xy 2.513 3.1479) (xy 2.4897 3.119) (xy 2.4644 3.1034) (xy 2.4284 3.0957) (xy 2.3976 3.0931) (xy 2.3764 3.0977) (xy 2.3583 3.1144) (xy 2.3349 3.1477) (xy 2.3224 3.1669) (xy 2.3051 3.2001) (xy 2.2975 3.2324) (xy 2.2958 3.276) (xy 2.0724 3.276) (xy 2.051 3.2666) (xy 2.0079 3.2492) (xy 1.9512 3.2273) (xy 1.8793 3.2001) (xy 1.7902 3.1666) (xy 1.6938 3.1302) (xy 1.4601 3.0391) (xy 1.2443 2.9509) (xy 1.0451 2.8648) (xy 0.8615 2.7803) (xy 0.6922 2.6969) (xy 0.5362 2.6138) (xy 0.3924 2.5305) (xy 0.2595 2.4464) (xy 0.1365 2.3609) (xy 0.0221 2.2734) (xy -0.0846 2.1833) (xy -0.1655 2.1104) (xy -0.2622 2.0189) (xy -0.3488 1.9308) (xy -0.4297 1.8412) (xy -0.5095 1.7454) (xy -0.5925 1.6387) (xy -0.6751 1.5241) (xy -0.8049 1.3185) (xy -0.9174 1.1047) (xy -1.0122 0.8835) (xy -1.0889 0.6563) (xy -1.1471 0.4239) (xy -1.1863 0.1875) (xy -1.1928 0.1236) (xy -1.1986 0.041) (xy -1.2021 -0.0447) (xy -1.2035 -0.1269) (xy -1.2025 -0.1994) (xy -1.1991 -0.2557) (xy -1.1932 -0.2893) (xy -1.1924 -0.2914) (xy -1.167 -0.331) (xy -1.1279 -0.357) (xy -1.0799 -0.3664) (xy -1.0796 -0.3664) (xy -1.0331 -0.3624) (xy -0.9733 -0.3517) (xy -0.9055 -0.3357) (xy -0.835 -0.3159) (xy -0.7672 -0.2938) (xy -0.7075 -0.2709) (xy -0.6611 -0.2488) (xy -0.642 -0.2379) (xy -0.6215 -0.223) (xy -0.6086 -0.2042) (xy -0.6009 -0.1752) (xy -0.596 -0.1296) (xy -0.5917 -0.0611) (xy -0.5857 0.011) (xy -0.5591 0.1746) (xy -0.5158 0.3405) (xy -0.4571 0.505) (xy -0.3844 0.6644) (xy -0.2991 0.815) (xy -0.2027 0.9531) (xy -0.194 0.9642) (xy -0.0514 1.127) (xy 0.107 1.2736) (xy 0.2805 1.4036) (xy 0.4684 1.5164) (xy 0.67 1.6114) (xy 0.7686 1.6493) (xy 0.9594 1.7078) (xy 1.1507 1.7475) (xy 1.3393 1.7682) (xy 1.5226 1.7696) (xy 1.6974 1.7514) (xy 1.8609 1.7134) (xy 1.959 1.6776) (xy 2.0905 1.6087) (xy 2.2087 1.5202) (xy 2.3132 1.4129) (xy 2.4033 1.2876) (xy 2.4784 1.1449) (xy 2.5379 0.9856) (xy 2.5813 0.8105) (xy 2.5827 0.8032) (xy 2.5914 0.7514) (xy 2.5973 0.7014) (xy 2.6007 0.6452) (xy 2.6022 0.5752) (xy 2.6023 0.4837) (xy 2.6022 0.4659) (xy 2.6011 0.3776) (xy 2.5985 0.3082) (xy 2.5937 0.2489) (xy 2.5871 0.1979) (xy 3.0092 0.1979) (xy 3.0104 0.2078) (xy 3.0187 0.2345) (xy 3.0241 0.2445) (xy 3.0282 0.2419) (xy 3.027 0.232) (xy 3.0187 0.2052) (xy 3.0132 0.1953) (xy 3.0092 0.1979) (xy 2.5871 0.1979) (xy 2.5861 0.1906) (xy 2.5824 0.1686) (xy 2.9992 0.1686) (xy 3.004 0.1759) (xy 3.0089 0.1686) (xy 3.004 0.1613) (xy 2.9992 0.1686) (xy 2.5824 0.1686) (xy 2.5762 0.1319) (xy 2.9894 0.1319) (xy 2.9901 0.1397) (xy 2.9959 0.1417) (xy 2.9971 0.1396) (xy 2.9959 0.1222) (xy 2.993 0.1199) (xy 2.9894 0.1319) (xy 2.5762 0.1319) (xy 2.575 0.1246) (xy 2.5692 0.0953) (xy 2.9796 0.0953) (xy 2.9845 0.1026) (xy 2.9894 0.0953) (xy 2.9845 0.088) (xy 2.9796 0.0953) (xy 2.5692 0.0953) (xy 2.5584 0.041) (xy 2.503 -0.1671) (xy 2.4294 -0.3661) (xy 2.3378 -0.5555) (xy 2.2286 -0.7345) (xy 2.1021 -0.9025) (xy 1.9587 -1.0589) (xy 1.8566 -1.154) (xy 1.6853 -1.2874) (xy 1.506 -1.3954) (xy 1.3165 -1.4794) (xy 1.2613 -1.4997) (xy 1.2077 -1.5185) (xy 1.1595 -1.5338) (xy 1.1139 -1.5462) (xy 1.0681 -1.5558) (xy 1.0194 -1.5632) (xy 0.965 -1.5689) (xy 0.9021 -1.5731) (xy 0.828 -1.5763) (xy 0.7399 -1.579) (xy 0.635 -1.5815) (xy 0.2491 -1.5902) (xy 0.1612 -1.6722) (xy 0.1127 -1.7168) (xy -0.0097 -1.8237) (xy -0.1317 -1.9229) (xy -0.2506 -2.0122) (xy -0.3632 -2.0894) (xy -0.4667 -2.1524) (xy -0.558 -2.199) (xy -0.5927 -2.2167) (xy -0.616 -2.2337) (xy -0.6229 -2.247) (xy -0.6208 -2.2531) (xy -0.6025 -2.2756) (xy -0.569 -2.3018) (xy -0.5233 -2.3303) (xy -0.4684 -2.3595) (xy -0.4073 -2.3881) (xy -0.343 -2.4146) (xy -0.2785 -2.4375) (xy -0.2169 -2.4555) (xy -0.1612 -2.4671) (xy -0.148 -2.468) (xy -0.116 -2.4689) (xy -0.0679 -2.4697) (xy -0.0056 -2.4702) (xy 0.0691 -2.4706) (xy 0.1543 -2.4708) (xy 0.2481 -2.4708) (xy 0.3487 -2.4706)) (stroke (width 0.01) (type default)) (fill (type outline)))))
  (symbol "power:PWR_FLAG" (power) (pin_numbers hide) (pin_names (offset 0) hide) (in_bom yes) (on_board yes)
   (property "Reference" "#FLG" (at 0 1.905 0) (effects (font (size 1.27 1.27)) hide))
   (property "Value" "PWR_FLAG" (at 0 3.81 0) (effects (font (size 1.27 1.27))))
   (property "Footprint" "" (at 0 0 0) (effects (font (size 1.27 1.27)) hide))
   (property "Datasheet" "~" (at 0 0 0) (effects (font (size 1.27 1.27)) hide))
   (symbol "PWR_FLAG_0_0"
    (pin power_out line (at 0 0 90) (length 0) (name "pwr" (effects (font (size 1.27 1.27)))) (number "1" (effects (font (size 1.27 1.27))))))
   (symbol "PWR_FLAG_0_1"
    (polyline (pts (xy 0 0) (xy 0 1.27) (xy -1.016 1.905) (xy 0 2.54) (xy 1.016 1.905) (xy 0 1.27)) (stroke (width 0) (type default)) (fill (type none))))))

 (junction (at 193.675 105.41) (diameter 0) (color 0 0 0 0))
 (junction (at 76.835 76.2) (diameter 0) (color 0 0 0 0))
 (junction (at 218.44 105.41) (diameter 0) (color 0 0 0 0))
 (junction (at 87.63 76.2) (diameter 0) (color 0 0 0 0))
 (junction (at 99.06 76.2) (diameter 0) (color 0 0 0 0))
 (junction (at 188.595 76.2) (diameter 0) (color 0 0 0 0))
 (junction (at 193.675 76.2) (diameter 0) (color 0 0 0 0))
 (junction (at 224.79 76.2) (diameter 0) (color 0 0 0 0))
 (junction (at 76.835 88.9) (diameter 0) (color 0 0 0 0))
 (junction (at 188.595 105.41) (diameter 0) (color 0 0 0 0))
 (junction (at 95.885 93.98) (diameter 0) (color 0 0 0 0))
 (junction (at 109.855 88.9) (diameter 0) (color 0 0 0 0))
 (junction (at 177.165 88.9) (diameter 0) (color 0 0 0 0))
 (junction (at 188.595 88.9) (diameter 0) (color 0 0 0 0))
 (junction (at 87.63 88.9) (diameter 0) (color 0 0 0 0))
 (junction (at 162.56 76.2) (diameter 0) (color 0 0 0 0))
 (junction (at 72.39 86.36) (diameter 0) (color 0 0 0 0))
 (junction (at 109.855 76.2) (diameter 0) (color 0 0 0 0))
 (junction (at 205.74 105.41) (diameter 0) (color 0 0 0 0))
 (junction (at 71.12 88.9) (diameter 0) (color 0 0 0 0))
 (junction (at 165.735 105.41) (diameter 0) (color 0 0 0 0))
 (junction (at 122.555 76.2) (diameter 0) (color 0 0 0 0))
 (junction (at 99.06 88.9) (diameter 0) (color 0 0 0 0))
 (junction (at 72.39 76.2) (diameter 0) (color 0 0 0 0))
 (junction (at 205.74 76.2) (diameter 0) (color 0 0 0 0))
 (junction (at 95.885 105.41) (diameter 0) (color 0 0 0 0))
 (junction (at 121.92 105.41) (diameter 0) (color 0 0 0 0))
 (junction (at 177.165 76.2) (diameter 0) (color 0 0 0 0))
 (junction (at 172.085 105.41) (diameter 0) (color 0 0 0 0))
 (junction (at 121.92 93.98) (diameter 0) (color 0 0 0 0))
 (junction (at 218.44 76.2) (diameter 0) (color 0 0 0 0))
 (junction (at 71.12 105.41) (diameter 0) (color 0 0 0 0))

 (no_connect (at 160.02 83.82))

 (wire (pts (xy 99.06 76.2) (xy 87.63 76.2)) (stroke (width 0) (type default)))
 (wire (pts (xy 120.65 86.36) (xy 120.65 93.98)) (stroke (width 0) (type default)))
 (wire (pts (xy 124.46 83.82) (xy 118.745 83.82)) (stroke (width 0) (type default)))
 (wire (pts (xy 109.855 76.2) (xy 109.855 78.105)) (stroke (width 0) (type default)))
 (wire (pts (xy 86.995 93.98) (xy 95.885 93.98)) (stroke (width 0) (type default)))
 (wire (pts (xy 71.12 105.41) (xy 95.885 105.41)) (stroke (width 0) (type default)))
 (wire (pts (xy 162.56 78.74) (xy 160.02 78.74)) (stroke (width 0) (type default)))
 (wire (pts (xy 205.74 83.185) (xy 205.74 76.2)) (stroke (width 0) (type default)))
 (wire (pts (xy 122.555 78.74) (xy 124.46 78.74)) (stroke (width 0) (type default)))
 (wire (pts (xy 124.46 76.2) (xy 122.555 76.2)) (stroke (width 0) (type default)))
 (wire (pts (xy 188.595 86.36) (xy 188.595 88.9)) (stroke (width 0) (type default)))
 (wire (pts (xy 71.12 88.9) (xy 71.12 105.41)) (stroke (width 0) (type default)))
 (wire (pts (xy 99.06 88.9) (xy 99.06 85.725)) (stroke (width 0) (type default)))
 (wire (pts (xy 205.74 90.805) (xy 205.74 105.41)) (stroke (width 0) (type default)))
 (wire (pts (xy 188.595 99.695) (xy 188.595 105.41)) (stroke (width 0) (type default)))
 (wire (pts (xy 124.46 91.44) (xy 121.92 91.44)) (stroke (width 0) (type default)))
 (wire (pts (xy 87.63 78.105) (xy 87.63 76.2)) (stroke (width 0) (type default)))
 (wire (pts (xy 172.085 102.87) (xy 172.085 105.41)) (stroke (width 0) (type default)))
 (wire (pts (xy 224.79 90.17) (xy 224.79 105.41)) (stroke (width 0) (type default)))
 (wire (pts (xy 122.555 76.2) (xy 122.555 78.74)) (stroke (width 0) (type default)))
 (wire (pts (xy 95.885 105.41) (xy 95.885 102.87)) (stroke (width 0) (type default)))
 (wire (pts (xy 188.595 105.41) (xy 172.085 105.41)) (stroke (width 0) (type default)))
 (wire (pts (xy 205.74 76.2) (xy 218.44 76.2)) (stroke (width 0) (type default)))
 (wire (pts (xy 121.92 93.98) (xy 124.46 93.98)) (stroke (width 0) (type default)))
 (wire (pts (xy 76.835 85.725) (xy 76.835 88.9)) (stroke (width 0) (type default)))
 (wire (pts (xy 188.595 78.74) (xy 188.595 76.2)) (stroke (width 0) (type default)))
 (wire (pts (xy 99.06 76.2) (xy 99.06 78.105)) (stroke (width 0) (type default)))
 (wire (pts (xy 121.92 91.44) (xy 121.92 93.98)) (stroke (width 0) (type default)))
 (wire (pts (xy 160.02 88.9) (xy 177.165 88.9)) (stroke (width 0) (type default)))
 (wire (pts (xy 109.855 76.2) (xy 99.06 76.2)) (stroke (width 0) (type default)))
 (wire (pts (xy 205.74 105.41) (xy 218.44 105.41)) (stroke (width 0) (type default)))
 (wire (pts (xy 76.835 76.2) (xy 76.835 78.105)) (stroke (width 0) (type default)))
 (wire (pts (xy 87.63 85.725) (xy 87.63 88.9)) (stroke (width 0) (type default)))
 (wire (pts (xy 76.835 76.2) (xy 87.63 76.2)) (stroke (width 0) (type default)))
 (wire (pts (xy 224.79 76.2) (xy 224.79 87.63)) (stroke (width 0) (type default)))
 (wire (pts (xy 79.375 93.98) (xy 72.39 93.98)) (stroke (width 0) (type default)))
 (wire (pts (xy 218.44 91.44) (xy 218.44 105.41)) (stroke (width 0) (type default)))
 (wire (pts (xy 118.745 88.9) (xy 109.855 88.9)) (stroke (width 0) (type default)))
 (wire (pts (xy 121.92 105.41) (xy 121.92 93.98)) (stroke (width 0) (type default)))
 (wire (pts (xy 95.885 105.41) (xy 121.92 105.41)) (stroke (width 0) (type default)))
 (wire (pts (xy 193.675 105.41) (xy 188.595 105.41)) (stroke (width 0) (type default)))
 (wire (pts (xy 177.165 76.2) (xy 177.165 78.74)) (stroke (width 0) (type default)))
 (wire (pts (xy 218.44 76.2) (xy 224.79 76.2)) (stroke (width 0) (type default)))
 (wire (pts (xy 229.87 90.17) (xy 224.79 90.17)) (stroke (width 0) (type default)))
 (wire (pts (xy 62.23 88.9) (xy 71.12 88.9)) (stroke (width 0) (type default)))
 (wire (pts (xy 165.735 93.98) (xy 165.735 105.41)) (stroke (width 0) (type default)))
 (wire (pts (xy 188.595 76.2) (xy 177.165 76.2)) (stroke (width 0) (type default)))
 (wire (pts (xy 172.085 105.41) (xy 165.735 105.41)) (stroke (width 0) (type default)))
 (wire (pts (xy 62.23 86.36) (xy 72.39 86.36)) (stroke (width 0) (type default)))
 (wire (pts (xy 160.02 93.98) (xy 165.735 93.98)) (stroke (width 0) (type default)))
 (wire (pts (xy 118.745 83.82) (xy 118.745 88.9)) (stroke (width 0) (type default)))
 (wire (pts (xy 109.855 88.9) (xy 99.06 88.9)) (stroke (width 0) (type default)))
 (wire (pts (xy 193.675 83.185) (xy 193.675 76.2)) (stroke (width 0) (type default)))
 (wire (pts (xy 95.885 95.25) (xy 95.885 93.98)) (stroke (width 0) (type default)))
 (wire (pts (xy 95.885 93.98) (xy 104.14 93.98)) (stroke (width 0) (type default)))
 (wire (pts (xy 121.92 105.41) (xy 165.735 105.41)) (stroke (width 0) (type default)))
 (wire (pts (xy 124.46 86.36) (xy 120.65 86.36)) (stroke (width 0) (type default)))
 (wire (pts (xy 120.65 93.98) (xy 111.76 93.98)) (stroke (width 0) (type default)))
 (wire (pts (xy 162.56 76.2) (xy 162.56 78.74)) (stroke (width 0) (type default)))
 (wire (pts (xy 72.39 93.98) (xy 72.39 86.36)) (stroke (width 0) (type default)))
 (wire (pts (xy 87.63 88.9) (xy 99.06 88.9)) (stroke (width 0) (type default)))
 (wire (pts (xy 109.855 85.725) (xy 109.855 88.9)) (stroke (width 0) (type default)))
 (wire (pts (xy 193.675 76.2) (xy 188.595 76.2)) (stroke (width 0) (type default)))
 (wire (pts (xy 160.02 86.36) (xy 172.085 86.36)) (stroke (width 0) (type default)))
 (wire (pts (xy 224.79 87.63) (xy 229.87 87.63)) (stroke (width 0) (type default)))
 (wire (pts (xy 76.835 88.9) (xy 87.63 88.9)) (stroke (width 0) (type default)))
 (wire (pts (xy 72.39 76.2) (xy 76.835 76.2)) (stroke (width 0) (type default)))
 (wire (pts (xy 172.085 86.36) (xy 172.085 95.25)) (stroke (width 0) (type default)))
 (wire (pts (xy 218.44 76.2) (xy 218.44 83.82)) (stroke (width 0) (type default)))
 (wire (pts (xy 177.165 86.36) (xy 177.165 88.9)) (stroke (width 0) (type default)))
 (wire (pts (xy 218.44 105.41) (xy 224.79 105.41)) (stroke (width 0) (type default)))
 (wire (pts (xy 193.675 90.805) (xy 193.675 105.41)) (stroke (width 0) (type default)))
 (wire (pts (xy 177.165 88.9) (xy 188.595 88.9)) (stroke (width 0) (type default)))
 (wire (pts (xy 160.02 76.2) (xy 162.56 76.2)) (stroke (width 0) (type default)))
 (wire (pts (xy 188.595 88.9) (xy 188.595 92.075)) (stroke (width 0) (type default)))
 (wire (pts (xy 72.39 86.36) (xy 72.39 76.2)) (stroke (width 0) (type default)))
 (wire (pts (xy 205.74 105.41) (xy 193.675 105.41)) (stroke (width 0) (type default)))
 (wire (pts (xy 122.555 76.2) (xy 109.855 76.2)) (stroke (width 0) (type default)))
 (wire (pts (xy 71.12 88.9) (xy 76.835 88.9)) (stroke (width 0) (type default)))
 (wire (pts (xy 162.56 76.2) (xy 177.165 76.2)) (stroke (width 0) (type default)))
 (wire (pts (xy 205.74 76.2) (xy 193.675 76.2)) (stroke (width 0) (type default)))

 (text "1.0" (at 271.78 194.31 0) (effects (font (size 1.8 1.8) bold) (justify left bottom)))
 (text "04-03-2026\n" (at 216.535 194.31 0) (effects (font (size 1.8 1.8) bold) (justify left bottom)))
 (text "buck_5V1" (at 194.945 190.5 0) (effects (font (size 1.8 1.8) (thickness 0.36) bold) (justify left bottom)))

 (symbol (lib_id "power:PWR_FLAG") (at 224.79 76.2 0) (unit 1) (in_bom yes) (on_board yes) (dnp no) (fields_autoplaced)
  (property "Reference" "#FLG02" (at 224.79 74.295 0) (effects (font (size 1.27 1.27)) hide))
  (property "Value" "PWR_FLAG" (at 224.79 71.12 0) (effects (font (size 1.27 1.27))))
  (property "Footprint" "" (at 224.79 76.2 0) (effects (font (size 1.27 1.27)) hide))
  (property "Datasheet" "~" (at 224.79 76.2 0) (effects (font (size 1.27 1.27)) hide)) (pin "1"))

 (symbol (lib_id "Device:C") (at 76.835 81.915 0) (unit 1) (in_bom yes) (on_board yes) (dnp no)
  (property "Reference" "C3" (at 80.01 80.645 0) (effects (font (size 1.27 1.27)) (justify left)))
  (property "Value" "10uF" (at 80.01 83.185 0) (effects (font (size 1.27 1.27)) (justify left)))
  (property "Footprint" "" (at 77.8002 85.725 0) (effects (font (size 1.27 1.27)) hide))
  (property "Datasheet" "~" (at 76.835 81.915 0) (effects (font (size 1.27 1.27)) hide)) (pin "2") (pin "1"))

 (symbol (lib_id "Device:C") (at 177.165 82.55 0) (unit 1) (in_bom yes) (on_board yes) (dnp no)
  (property "Reference" "C5" (at 180.34 81.28 0) (effects (font (size 1.27 1.27)) (justify left)))
  (property "Value" "4.7nF" (at 180.34 83.82 0) (effects (font (size 1.27 1.27)) (justify left)))
  (property "Footprint" "" (at 178.1302 86.36 0) (effects (font (size 1.27 1.27)) hide))
  (property "Datasheet" "~" (at 177.165 82.55 0) (effects (font (size 1.27 1.27)) hide)) (pin "2") (pin "1"))

 (symbol (lib_id "Device:C") (at 99.06 81.915 0) (unit 1) (in_bom yes) (on_board yes) (dnp no)
  (property "Reference" "C1" (at 102.235 80.645 0) (effects (font (size 1.27 1.27)) (justify left)))
  (property "Value" "10uF" (at 102.235 83.185 0) (effects (font (size 1.27 1.27)) (justify left)))
  (property "Footprint" "" (at 100.0252 85.725 0) (effects (font (size 1.27 1.27)) hide))
  (property "Datasheet" "~" (at 99.06 81.915 0) (effects (font (size 1.27 1.27)) hide)) (pin "2") (pin "1"))

 (symbol (lib_id "Buck_5V1:LMZ23610TZ_NOPB") (at 142.24 83.82 0) (unit 1) (in_bom yes) (on_board yes) (dnp no) (fields_autoplaced)
  (property "Reference" "U1" (at 142.24 66.04 0) (effects (font (size 1.524 1.524))))
  (property "Value" "LMZ23610TZ/NOPB" (at 142.24 68.58 0) (effects (font (size 1.524 1.524))))
  (property "Footprint" "NDY0011A_N" (at 142.24 83.82 0) (effects (font (size 1.27 1.27) italic) hide))
  (property "Datasheet" "https://www.ti.com/lit/gpn/lmz23610" (at 142.24 83.82 0) (effects (font (size 1.27 1.27) italic) hide)) (pin "3") (pin "6") (pin "1") (pin "7") (pin "11") (pin "4") (pin "8") (pin "12") (pin "5") (pin "9") (pin "2") (pin "10"))

 (symbol (lib_id "Device:R") (at 188.595 82.55 180) (unit 1) (in_bom yes) (on_board yes) (dnp no)
  (property "Reference" "R4" (at 182.245 82.55 90) (effects (font (size 1.27 1.27)) hide))
  (property "Value" "5.36k" (at 188.595 82.55 90) (effects (font (size 1.27 1.27))))
  (property "Footprint" "" (at 190.373 82.55 90) (effects (font (size 1.27 1.27)) hide))
  (property "Datasheet" "~" (at 188.595 82.55 0) (effects (font (size 1.27 1.27)) hide)) (pin "1") (pin "2"))

 (symbol (lib_id "power:PWR_FLAG") (at 72.39 76.2 0) (unit 1) (in_bom yes) (on_board yes) (dnp no) (fields_autoplaced)
  (property "Reference" "#FLG01" (at 72.39 74.295 0) (effects (font (size 1.27 1.27)) hide))
  (property "Value" "PWR_FLAG" (at 72.39 71.12 0) (effects (font (size 1.27 1.27))))
  (property "Footprint" "" (at 72.39 76.2 0) (effects (font (size 1.27 1.27)) hide))
  (property "Datasheet" "~" (at 72.39 76.2 0) (effects (font (size 1.27 1.27)) hide)) (pin "1"))

 (symbol (lib_id "Logo:LOGO") (at 278.765 174.625 0) (unit 1) (in_bom yes) (on_board yes) (dnp no) (fields_autoplaced)
  (property "Reference" "#G2" (at 278.765 167.7558 0) (effects (font (size 1.27 1.27)) hide))
  (property "Value" "LOGO" (at 278.765 181.4942 0) (effects (font (size 1.27 1.27)) hide))
  (property "Footprint" "" (at 278.765 174.625 0) (effects (font (size 1.27 1.27)) hide))
  (property "Datasheet" "" (at 278.765 174.625 0) (effects (font (size 1.27 1.27)) hide)))

 (symbol (lib_id "power:PWR_FLAG") (at 71.12 105.41 90) (unit 1) (in_bom yes) (on_board yes) (dnp no) (fields_autoplaced)
  (property "Reference" "#FLG03" (at 69.215 105.41 0) (effects (font (size 1.27 1.27)) hide))
  (property "Value" "PWR_FLAG" (at 67.31 105.41 90) (effects (font (size 1.27 1.27)) (justify left)))
  (property "Footprint" "" (at 71.12 105.41 0) (effects (font (size 1.27 1.27)) hide))
  (property "Datasheet" "~" (at 71.12 105.41 0) (effects (font (size 1.27 1.27)) hide)) (pin "1"))

 (symbol (lib_id "Device:R") (at 107.95 93.98 90) (unit 1) (in_bom yes) (on_board yes) (dnp no)
  (property "Reference" "R3" (at 107.95 87.63 90) (effects (font (size 1.27 1.27)) hide))
  (property "Value" "100R" (at 107.95 93.98 90) (effects (font (size 1.27 1.27))))
  (property "Footprint" "" (at 107.95 95.758 90) (effects (font (size 1.27 1.27)) hide))
  (property "Datasheet" "~" (at 107.95 93.98 0) (effects (font (size 1.27 1.27)) hide)) (pin "1") (pin "2"))

 (symbol (lib_id "Device:C") (at 218.44 87.63 0) (unit 1) (in_bom yes) (on_board yes) (dnp no)
  (property "Reference" "C9" (at 221.615 86.36 0) (effects (font (size 1.27 1.27)) (justify left)))
  (property "Value" "47nF" (at 221.615 88.9 0) (effects (font (size 1.27 1.27)) (justify left)))
  (property "Footprint" "" (at 219.4052 91.44 0) (effects (font (size 1.27 1.27)) hide))
  (property "Datasheet" "~" (at 218.44 87.63 0) (effects (font (size 1.27 1.27)) hide)) (pin "2") (pin "1"))

 (symbol (lib_id "Device:R") (at 83.185 93.98 90) (unit 1) (in_bom yes) (on_board yes) (dnp no)
  (property "Reference" "R1" (at 83.185 87.63 90) (effects (font (size 1.27 1.27)) hide))
  (property "Value" "68.1k" (at 83.185 93.98 90) (effects (font (size 1.27 1.27))))
  (property "Footprint" "" (at 83.185 95.758 90) (effects (font (size 1.27 1.27)) hide))
  (property "Datasheet" "~" (at 83.185 93.98 0) (effects (font (size 1.27 1.27)) hide)) (pin "1") (pin "2"))

 (symbol (lib_id "Device:C") (at 109.855 81.915 0) (unit 1) (in_bom yes) (on_board yes) (dnp no)
  (property "Reference" "C8" (at 113.03 80.645 0) (effects (font (size 1.27 1.27)) (justify left)))
  (property "Value" "47nF" (at 113.03 83.185 0) (effects (font (size 1.27 1.27)) (justify left)))
  (property "Footprint" "" (at 110.8202 85.725 0) (effects (font (size 1.27 1.27)) hide))
  (property "Datasheet" "~" (at 109.855 81.915 0) (effects (font (size 1.27 1.27)) hide)) (pin "2") (pin "1"))

 (symbol (lib_id "Connector:Screw_Terminal_01x02") (at 234.95 87.63 0) (unit 1) (in_bom yes) (on_board yes) (dnp no)
  (property "Reference" "J2" (at 234.95 81.915 0) (effects (font (size 1.27 1.27))))
  (property "Value" "V12_IN" (at 234.95 84.455 0) (effects (font (size 1.27 1.27))))
  (property "Footprint" "" (at 234.95 87.63 0) (effects (font (size 1.27 1.27)) hide))
  (property "Datasheet" "~" (at 234.95 87.63 0) (effects (font (size 1.27 1.27)) hide)) (pin "2") (pin "1"))

 (symbol (lib_id "Device:R") (at 95.885 99.06 180) (unit 1) (in_bom yes) (on_board yes) (dnp no)
  (property "Reference" "R2" (at 89.535 99.06 90) (effects (font (size 1.27 1.27)) hide))
  (property "Value" "10k" (at 95.885 99.06 90) (effects (font (size 1.27 1.27))))
  (property "Footprint" "" (at 97.663 99.06 90) (effects (font (size 1.27 1.27)) hide))
  (property "Datasheet" "~" (at 95.885 99.06 0) (effects (font (size 1.27 1.27)) hide)) (pin "1") (pin "2"))

 (symbol (lib_id "Logo:LOGO") (at 182.88 173.99 0) (unit 1) (in_bom yes) (on_board yes) (dnp no) (fields_autoplaced)
  (property "Reference" "#G1" (at 182.88 167.1208 0) (effects (font (size 1.27 1.27)) hide))
  (property "Value" "LOGO" (at 182.88 180.8592 0) (effects (font (size 1.27 1.27)) hide))
  (property "Footprint" "" (at 182.88 173.99 0) (effects (font (size 1.27 1.27)) hide))
  (property "Datasheet" "" (at 182.88 173.99 0) (effects (font (size 1.27 1.27)) hide)))

 (symbol (lib_id "Device:C") (at 87.63 81.915 0) (unit 1) (in_bom yes) (on_board yes) (dnp no)
  (property "Reference" "C2" (at 90.805 80.645 0) (effects (font (size 1.27 1.27)) (justify left)))
  (property "Value" "10uF" (at 90.805 83.185 0) (effects (font (size 1.27 1.27)) (justify left)))
  (property "Footprint" "" (at 88.5952 85.725 0) (effects (font (size 1.27 1.27)) hide))
  (property "Datasheet" "~" (at 87.63 81.915 0) (effects (font (size 1.27 1.27)) hide)) (pin "2") (pin "1"))

 (symbol (lib_id "Device:C") (at 193.675 86.995 0) (unit 1) (in_bom yes) (on_board yes) (dnp no)
  (property "Reference" "C6" (at 196.85 85.725 0) (effects (font (size 1.27 1.27)) (justify left)))
  (property "Value" "330uF" (at 196.85 88.265 0) (effects (font (size 1.27 1.27)) (justify left)))
  (property "Footprint" "" (at 194.6402 90.805 0) (effects (font (size 1.27 1.27)) hide))
  (property "Datasheet" "~" (at 193.675 86.995 0) (effects (font (size 1.27 1.27)) hide)) (pin "2") (pin "1"))

 (symbol (lib_id "Device:C") (at 172.085 99.06 0) (unit 1) (in_bom yes) (on_board yes) (dnp no)
  (property "Reference" "C4" (at 175.26 97.79 0) (effects (font (size 1.27 1.27)) (justify left)))
  (property "Value" "0.47uF" (at 175.26 100.33 0) (effects (font (size 1.27 1.27)) (justify left)))
  (property "Footprint" "" (at 173.0502 102.87 0) (effects (font (size 1.27 1.27)) hide))
  (property "Datasheet" "~" (at 172.085 99.06 0) (effects (font (size 1.27 1.27)) hide)) (pin "2") (pin "1"))

 (symbol (lib_id "Device:C") (at 205.74 86.995 0) (unit 1) (in_bom yes) (on_board yes) (dnp no)
  (property "Reference" "C7" (at 208.915 85.725 0) (effects (font (size 1.27 1.27)) (justify left)))
  (property "Value" "330uF" (at 208.915 88.265 0) (effects (font (size 1.27 1.27)) (justify left)))
  (property "Footprint" "" (at 206.7052 90.805 0) (effects (font (size 1.27 1.27)) hide))
  (property "Datasheet" "~" (at 205.74 86.995 0) (effects (font (size 1.27 1.27)) hide)) (pin "2") (pin "1"))

 (symbol (lib_id "Device:R") (at 188.595 95.885 180) (unit 1) (in_bom yes) (on_board yes) (dnp no)
  (property "Reference" "R5" (at 182.245 95.885 90) (effects (font (size 1.27 1.27)) hide))
  (property "Value" "1k" (at 188.595 95.885 90) (effects (font (size 1.27 1.27))))
  (property "Footprint" "" (at 190.373 95.885 90) (effects (font (size 1.27 1.27)) hide))
  (property "Datasheet" "~" (at 188.595 95.885 0) (effects (font (size 1.27 1.27)) hide)) (pin "1") (pin "2"))

 (symbol (lib_id "Connector:Screw_Terminal_01x02") (at 57.15 86.36 0) (mirror y) (unit 1) (in_bom yes) (on_board yes) (dnp no) (fields_autoplaced)
  (property "Reference" "J1" (at 57.15 80.645 0) (effects (font (size 1.27 1.27))))
  (property "Value" "V12_IN" (at 57.15 83.185 0) (effects (font (size 1.27 1.27))))
  (property "Footprint" "" (at 57.15 86.36 0) (effects (font (size 1.27 1.27)) hide))
  (property "Datasheet" "~" (at 57.15 86.36 0) (effects (font (size 1.27 1.27)) hide)) (pin "2") (pin "1"))

 (sheet_instances (path "" (page "1"))))
